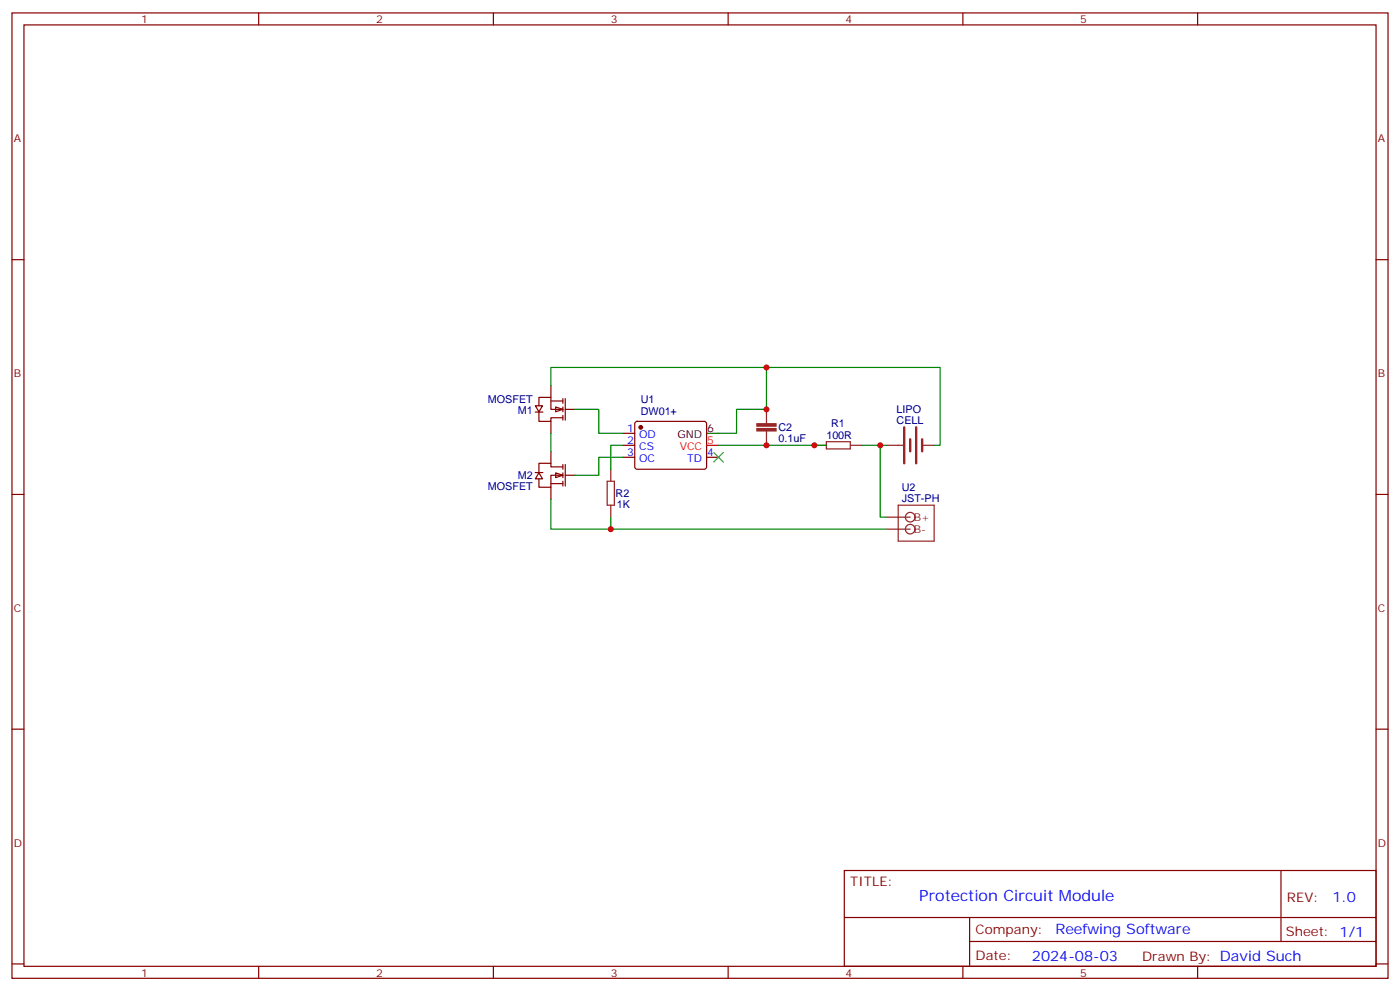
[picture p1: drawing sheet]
<svg xmlns="http://www.w3.org/2000/svg" width="412mm" height="292mm" viewBox="0 0 412 292" stroke-linecap="round" stroke-linejoin="round" font-family="sans-serif">
<g fill="none" stroke="#870000" stroke-width=".35">
<path d="M3.5 3.8h405.4v284.3h-405.4zM7.1 7.3h398.2v277.3h-398.2zM76.2 3.8v3.5M145.3 3.8v3.5M214.5 3.8v3.5M283.6 3.8v3.5M352.8 3.8v3.5M3.5 76.5h3.6M405.3 76.5h3.6M183.4 127.6h3.6M183.4 131.2h3.6M183.4 134.7h3.6"/>
<path d="M187.2 124.3l.5-.2 20 .1 .4 .6v13l-.7 .4h-20l-.4-.7v-12.7zM208.1 134.7h3.6M3.5 145.6h3.6M405.3 145.6h3.6M3.5 214.8h3.6M405.3 214.8h3.6M248.7 256.4h156.6v28.2h-156.6zM377.3 256.4v20.9M248.7 270.2h156.5M285.6 277.3h119.6M285.6 270.2v14.2M3.5 283.9h3.6"/>
<path d="M76.2 284.6v3.5M145.3 284.6v3.5M214.5 284.6v3.5M283.6 284.6v3.5M352.8 284.6v3.5M405.3 283.9h3.6"/>
</g>
<circle cx="188.7" cy="125.9" r=".53" fill="#870000" stroke="#870000" stroke-width=".35"/>
<path d="M208.1 131.2h3.6" fill="none" stroke="#f00" stroke-width=".35"/>
<path d="M208.1 127.6h3.6" fill="none" stroke="#000" stroke-width=".35"/>
<path d="M163.7 139.3l2.1 .7-2.1 .7z" fill="#fff" stroke="#870000" stroke-width=".35"/>
<path d="M157.7 139.2h2.2M158.7 139.3l1.1 1.7h-2.1zM162.3 132.9v3.6M165.8 137.5h-3.5v-1h-3.6v2.8M165.8 140h-3.5v3.5h-3.6v-2.5M165.8 136.8v1.4M165.8 139.3v1.4M166.5 136.8v6.4M166.5 140h2.8M162.3 142.5h3.5M162.3 143.5v3.5M165.8 141.7v1.5" fill="none" stroke="#870000" stroke-width=".35"/>
<path d="M163.7 119.9l2.1 .7-2.1 .7z" fill="#fff" stroke="#870000" stroke-width=".35"/>
<path d="M157.7 119.5h2.1l-1.1 1.8zM158.7 119.5v-2.4h3.6v3.5h3.5M162.3 118.1h3.5M162.3 113.5v3.6M165.8 117.4v1.4M165.8 119.9v1.4M166.5 117.4v6.4M157.7 121.4h2.2M158.7 121.3v2.8h3.6v-1.1h3.5M162.3 124.1v3.5M165.8 122.3v1.5M166.5 120.6h2.8" fill="none" stroke="#870000" stroke-width=".35"/>
<path d="M266.3 125.9v10.6M268.1 129.4v3.5M269.9 125.9v10.6M271.6 129.4v3.5" fill="none" stroke="#8c2424" stroke-width=".71"/>
<g fill="none" stroke="#8c2424" stroke-width=".35">
<path d="M179.9 138.2v3.5M225.8 120.6v4.2M225.8 126.9v4.3M239.9 131.2h3.5M243.4 130.1h7.1v2.1h-7.1zM250.5 131.2h3.5M261.1 131.2h4.9M271.6 131.2h3.6M178.9 141.7h2.1v7.1h-2.1zM179.9 148.8v3.5M261.1 152.3h7M261.1 155.9h7"/>
<path d="M264.6 148.8h10.6v10.6h-10.6z"/>
<circle cx="268.1" cy="155.9" r="1.41"/>
<circle cx="268.1" cy="152.3" r="1.41"/>
</g>
<path d="M210.3 133.3l2.8 2.8M213.1 133.3l-2.8 2.8" fill="none" stroke="#3c3" stroke-width=".35"/>
<g fill="#8c2424" stroke="#8c2424" stroke-width=".35">
<path d="M223 126.2h5.6v.7h-5.6z"/>
<path d="M223 124.8h5.6v.7h-5.6z"/>
</g>
<path d="M162.3 113.5v-5.3h114.6v23h-1.7M225.8 108.2v12.4h-8.8v7h-5.3M162.3 127.6v5.3M169.3 120.6h7.1v7h7M183.4 134.7h-7v5.3h-7.1M183.4 131.2h-3.5v7M211.7 131.2h31.7M254 131.2h7.1M259.3 131.2v21.1h1.8M162.3 147v8.9h98.8M179.9 152.3v3.6" fill="none" stroke="#008700" stroke-width=".35"/>
<g fill="#c00">
<circle cx="225.8" cy="131.2" r=".88"/>
<circle cx="225.8" cy="108.2" r=".88"/>
<circle cx="225.8" cy="120.6" r=".88"/>
<circle cx="259.3" cy="131.2" r=".88"/>
<circle cx="179.9" cy="155.9" r=".88"/>
<circle cx="239.9" cy="131.2" r=".88"/>
</g>
<text font-size="4.6" fill="#00f" x="270.8" y="265.4">Protection Circuit Module</text>
<g font-size="4.2" fill="#00f">
<text x="392.5" y="265.7">1.0</text>
<text x="310.9" y="275.2">Reefwing Software</text>
<text x="304" y="283">2024-08-03</text>
</g>
<g font-size="3.9" fill="#800">
<text x="250.5" y="261">TITLE:</text>
<text x="379.1" y="265.7">REV:</text>
<text x="287.4" y="275.2">Company:</text>
<text x="378.7" y="275.8">Sheet: 1/1</text>
<text x="287.4" y="282.9">Date:</text>
<text x="336.4" y="282.9">Drawn By: David Such</text>
</g>
<g font-size="3.2" fill="#800">
<text x="41.6" y="6.8">1</text>
<text x="110.8" y="6.8">2</text>
<text x="179.9" y="6.8">3</text>
<text x="249.1" y="6.8">4</text>
<text x="318.2" y="6.8">5</text>
<text x="4.1" y="41.9">A</text>
<text x="405.9" y="41.9">A</text>
<text x="4.1" y="111.1">B</text>
<text x="405.9" y="111.1">B</text>
<text x="4.1" y="180.2">C</text>
<text x="405.9" y="180.2">C</text>
<text x="4.1" y="249.3">D</text>
<text x="405.9" y="249.3">D</text>
<text x="41.6" y="287.6">1</text>
<text x="110.8" y="287.6">2</text>
<text x="179.9" y="287.6">3</text>
<text x="249.1" y="287.6">4</text>
<text x="318.2" y="287.6">5</text>
</g>
<g font-size="3.2" fill="#000080">
<text x="143.7" y="118.7">MOSFET</text>
<text x="188.7" y="118.8">U1</text>
<text x="152.6" y="121.9">M1</text>
<text x="188.7" y="122.3">DW01+</text>
<text x="244.8" y="125.8">R1</text>
<text x="264.1" y="124.8">CELL</text>
<text x="264.1" y="121.6">LIPO</text>
<text x="229.3" y="130.2">0.1uF</text>
<text x="229.3" y="127">C2</text>
<text x="243.4" y="129.4">100R</text>
<text x="152.6" y="141.1">M2</text>
<text x="143.7" y="144.3">MOSFET</text>
<text x="181.3" y="146.4">R2</text>
<text x="181.7" y="149.6">1K</text>
<text x="265.7" y="147.7">JST-PH</text>
<text x="265.7" y="144.5">U2</text>
</g>
<g font-size="3.2" fill="#00f">
<text x="184.8" y="127.3">1</text>
<text x="184.8" y="130.8">2</text>
<text x="188.3" y="129">OD</text>
<text x="184.8" y="134.3">3</text>
<text x="188.3" y="132.6">CS</text>
<text x="188.3" y="136.1">OC</text>
<text x="202.4" y="136.1">TD</text>
<text x="208.3" y="134.3">4</text>
</g>
<g font-size="3.2">
<text x="199.6" y="129">GND</text>
<text x="208.3" y="127.3">6</text>
</g>
<g font-size="3.2" fill="#f00">
<text x="208.3" y="130.8">5</text>
<text x="200.2" y="132.6">VCC</text>
</g>
<g font-size="3.2" fill="#8d2323">
<text x="269.2" y="153.4">B+</text>
<text x="269.2" y="156.9">B-</text>
</g>
</svg>
